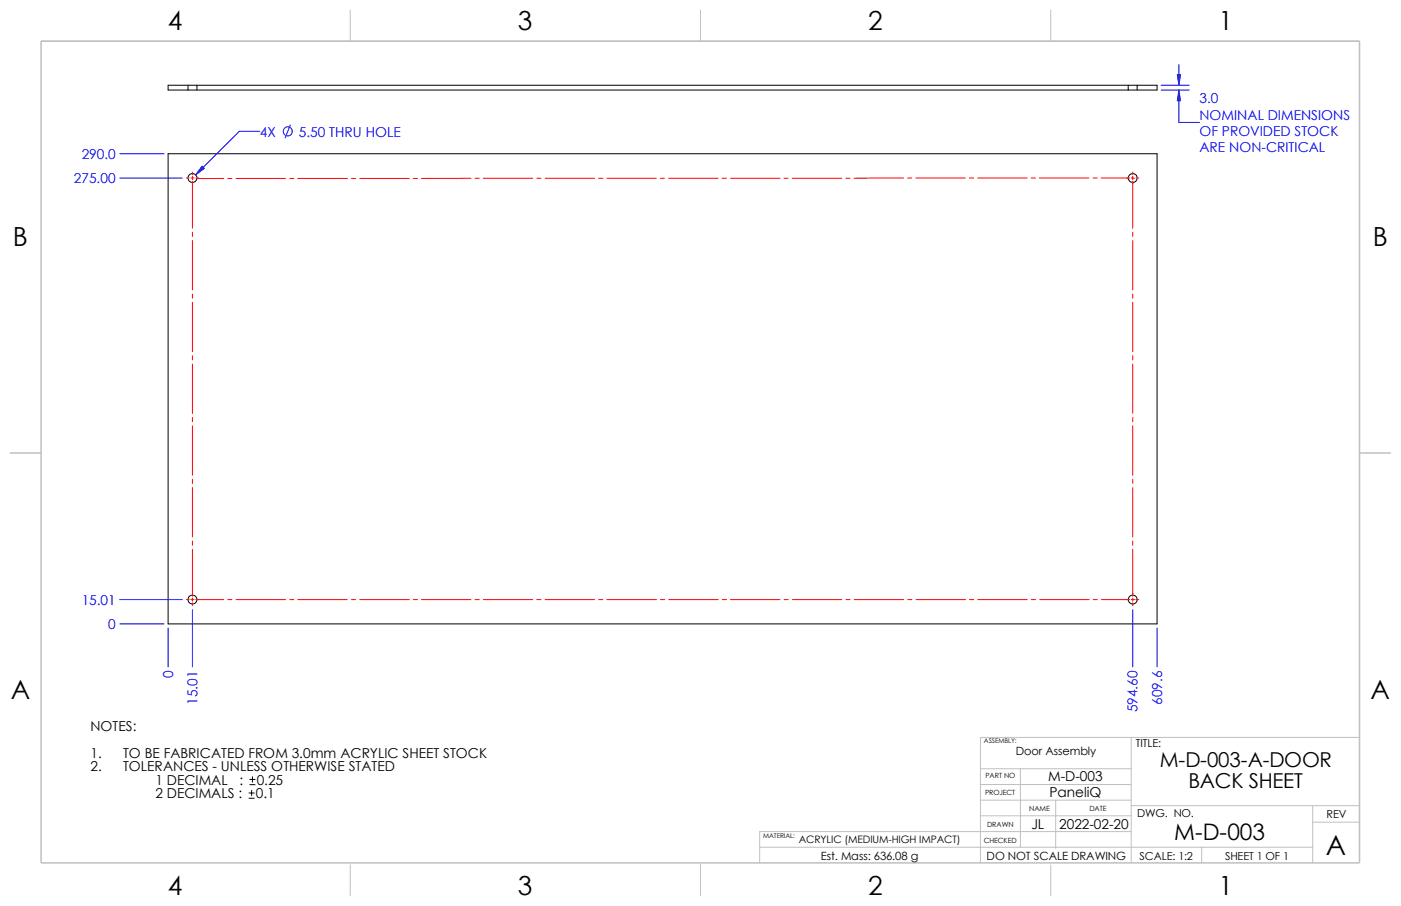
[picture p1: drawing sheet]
<svg xmlns="http://www.w3.org/2000/svg" width="432mm" height="279mm" viewBox="0 0 432 279" stroke-linecap="round" stroke-linejoin="round" font-family="sans-serif">
<g fill="none" stroke="#c0c0c0" stroke-width=".31">
<path d="M12.7 12.7h406.3M107.9 3.1v9.6M215.9 3.1v9.6M323.8 3.1v9.6M3.1 139.7h9.6M419.1 139.7h9.5M302.2 237.1h46.5M314.5 237.1v24.2M348.7 227.4v38.7M419 227.4h-116.8v38.7M302.2 246.8h46.5M302.2 251.6h46.5"/>
<path d="M302.2 241.9h46.5M325.4 246.8v14.9M348.7 248.5h70.4M348.7 256.5h-114.6v9.6M404.6 248.5v17.6M404.6 253.5h14.4M107.9 266.7v9.5M215.9 266.7v9.5M234.1 261.3h170.5M323.8 266.7v9.6M370.4 261.3v4.8"/>
</g>
<path d="M12.7 12.7h406.3v253.4h-406.3z" fill="none" stroke="#c0c0c0" stroke-width=".47"/>
<g fill="none" stroke="#000" stroke-width=".31">
<path d="M51.8 26.3h304.8v1.5h-304.8zM58 26.3v1.5M60.7 26.3v1.5M347.7 26.3v1.5M350.5 26.3v1.5M51.8 47.4h304.8v145h-304.8zM77.8 239.6v1.6M76.8 246.2h1.6M76.8 244.6h1.6M77 242h1.6M77 240.4h1.6M77.6 243.8v1.6"/>
<circle cx="59.3" cy="54.9" r="1.38"/>
<circle cx="349.1" cy="54.9" r="1.37"/>
<circle cx="59.3" cy="184.9" r="1.38"/>
<circle cx="349.1" cy="184.9" r="1.37"/>
</g>
<g fill="none" stroke="#f00" stroke-width=".31">
<path d="M57.4 54.9h.9M58.8 54.9h1M59.3 53v.9M59.3 54.4v1M59.3 55.9v14.5M60.3 54.9h.9M69 55l-8.3 .1M70.2 55h1.3M72.8 55h15.2M89.3 55h1.3M91.8 55h15.3M108.3 55h1.3"/>
<path d="M110.9 55h15.2M127.4 55h1.3M145.2 55h-15.3M146.4 55h1.3M149 55h15.2M165.5 55h1.3M168 55h15.3M184.5 55h1.3M187.1 55h15.2M204.8 54.9l-1.2 .1M206.1 54.9h15.2M222.6 54.9h1.3"/>
<path d="M225.1 54.9h15.3M241.6 54.9h1.3M244.2 54.9h15.2M260.7 54.9h1.3M278.5 54.9h-15.3M279.7 54.9h1.3M282.3 54.9h15.2M298.8 54.9h1.3M301.3 54.9h15.3M317.8 54.9h1.3M320.4 54.9h15.2M336.9 54.9h1.3"/>
<path d="M339.4 54.9h8.7M348.6 54.9h1M349.1 53v.9M349.1 54.4v1M349.1 55.9v14.5M350.1 54.9h.9M59.3 71.6v1.3M59.3 74.2v15.2M349.1 71.6v1.3M349.1 74.2v15.2M59.3 90.7v1.2M59.3 93.2v15.3"/>
<path d="M349.1 90.7v1.2M349.1 93.2v15.3M59.3 109.7v1.3M59.3 112.3v15.2M349.1 109.7v1.3M349.1 112.3v15.2M59.3 128.8v1.2M59.3 131.3v15.3M349.1 128.8v1.2M349.1 131.3v15.3M59.3 147.8v1.3M59.3 150.4v15.2"/>
<path d="M349.1 147.8v1.3M349.1 150.4v15.2M59.3 166.9v1.2M59.3 169.4v14.5M349.1 166.9v1.2M349.1 169.4v14.5M57.4 184.9h.9M58.8 184.9h1M59.3 184.4v1M59.3 185.9v.9M60.3 184.9h8.7M70.2 184.9h1.3"/>
<path d="M72.8 184.9h15.2M89.3 184.9h1.3M91.8 184.9h15.3M108.3 184.9h1.3M110.9 184.9h15.2M127.4 184.9h1.3M129.9 184.9h15.3M146.4 184.9h1.3M149 184.9h15.2M165.5 184.9h1.3M168 184.9h15.3M184.5 184.9h1.3"/>
<path d="M187.1 184.9h15.2M203.6 184.9h1.3M206.1 184.9h15.3M222.6 184.9h1.3M225.2 184.9h15.2M241.7 184.9h1.3M244.2 184.9h15.3M260.7 184.9h1.3M263.3 184.9h15.2M279.8 184.9h1.3M282.3 184.9h15.3M298.8 184.9h1.3"/>
<path d="M301.4 184.9h15.2M317.9 184.9h1.3M320.4 184.9h15.3M336.9 184.9h1.3M339.5 184.9h8.6M348.6 184.9h1M349.1 184.4v1M349.1 185.9v.9M350.1 184.9h.9"/>
</g>
<g fill="none" stroke="#00f" stroke-width=".31">
<path d="M363.3 19.9v6.4M89.5 38.5l-1.6 4M357.9 27.8h8.6M357.9 26.3h8.6M363.3 27.8v10h6.4M36.9 54.9h19.3M36.9 47.4h13.6M80.1 40.5h-6.4l-13.4 13.4M36.9 184.9h19.3M36.9 192.4h13.6M51.8 193.7v12M59.3 188v17.7"/>
<path d="M349.1 188v17.7M356.6 193.7v12"/>
<circle cx="88.7" cy="40.5" r="1.41"/>
</g>
<g fill="#00f" stroke="#00f" stroke-width=".31">
<path d="M363.3 27.8l.6 3.3h-1.1z"/>
<path d="M362.8 23h1.1l-.6 3.3z"/>
<path d="M62.3 51.2l.7 .7-2.7 2z"/>
</g>
<text font-size="8.5" x="408.6" y="263.6">A</text>
<g font-size="8.1">
<text x="51.7" y="9.3">4</text>
<text x="159.6" y="9.3">3</text>
<text x="267.6" y="9.3">2</text>
<text x="375.5" y="9.3">1</text>
<text x="4" y="75.9">B</text>
<text x="423.1" y="75.9">B</text>
<text x="3.3" y="215.6">A</text>
<text x="422.4" y="215.6">A</text>
<text x="51.7" y="276">4</text>
<text x="159.6" y="276">3</text>
<text x="267.6" y="276">2</text>
<text x="375.5" y="276">1</text>
</g>
<text font-size="7" x="361.9" y="259.1">M-D-003</text>
<g font-size="6.3">
<text x="357.5" y="236.6">M-D-003-A-DOOR</text>
<text x="366.3" y="243">BACK SHEET</text>
</g>
<g font-size="4.2" fill="#00f">
<text x="369.7" y="31.9">3.0</text>
<text x="369.7" y="36.9">NOMINAL DIMENSIONS</text>
<text x="369.7" y="42">OF PROVIDED STOCK</text>
<text x="80.1" y="42.2">4X</text>
<text x="92.1" y="42.2">5.50 THRU HOLE</text>
<text x="369.7" y="47">ARE NON-CRITICAL</text>
<text x="25.2" y="49.1">290.0</text>
<text x="22.8" y="56.6">275.00</text>
<text x="25.2" y="186.6">15.01</text>
<text x="33.4" y="194.1">0</text>
<text x="53.3" y="209.2" transform="rotate(-90 53.3 209.2)">0</text>
<text x="60.8" y="217.4" transform="rotate(-90 60.8 217.4)">15.01</text>
<text x="350.6" y="219.7" transform="rotate(-90 350.6 219.7)">594.60</text>
<text x="358.1" y="217.4" transform="rotate(-90 358.1 217.4)">609.6</text>
</g>
<g font-size="4.2">
<text x="27.9" y="225.3">NOTES:</text>
<text x="27.9" y="233.7">1.</text>
<text x="37.9" y="233.7">TO BE FABRICATED FROM 3.0mm ACRYLIC SHEET STOCK</text>
<text x="27.9" y="237.9">2.</text>
<text x="37.9" y="237.9">TOLERANCES - UNLESS OTHERWISE STATED</text>
<text x="47.9" y="242.1">1 DECIMAL</text>
<text x="73.8" y="242.1">:</text>
<text x="79.1" y="242.1">0.25</text>
<text x="323" y="240.9">M-D-003</text>
<text x="323.4" y="245.7">PaneliQ</text>
<text x="47.9" y="246.2">2 DECIMALS :</text>
<text x="78.9" y="246.2">0.1</text>
<text x="317.9" y="255.6">JL</text>
<text x="326.5" y="255.6">2022-02-20</text>
</g>
<g font-size="3.5">
<text x="313.1" y="232.8">Door Assembly</text>
<text x="253" y="265.3">Est. Mass: 636.08 g</text>
<text x="304.1" y="265.3">DO NOT SCALE DRAWING</text>
</g>
<g font-size="3.4">
<text x="350.1" y="230.5">TITLE:</text>
<text x="350.4" y="252.1">DWG. NO.</text>
<text x="408.9" y="252.4">REV</text>
<text x="351.2" y="265.2">SCALE: 1:2</text>
<text x="377.6" y="265.2">SHEET 1 OF 1</text>
</g>
<text font-size="3.2" x="246.2" y="260.1">ACRYLIC (MEDIUM-HIGH IMPACT)</text>
<g font-size="2.2">
<text x="303.6" y="245">PROJECT</text>
<text x="303.7" y="240.1">PART NO</text>
<text x="317.2" y="250">NAME</text>
<text x="335.7" y="250">DATE</text>
<text x="304.2" y="255">DRAWN</text>
<text x="303.2" y="260.1">CHECKED</text>
</g>
<g font-size="2">
<text x="303.3" y="229.2">ASSEMBLY:</text>
<text x="235.2" y="258.4">MATERIAL:</text>
</g>
</svg>
